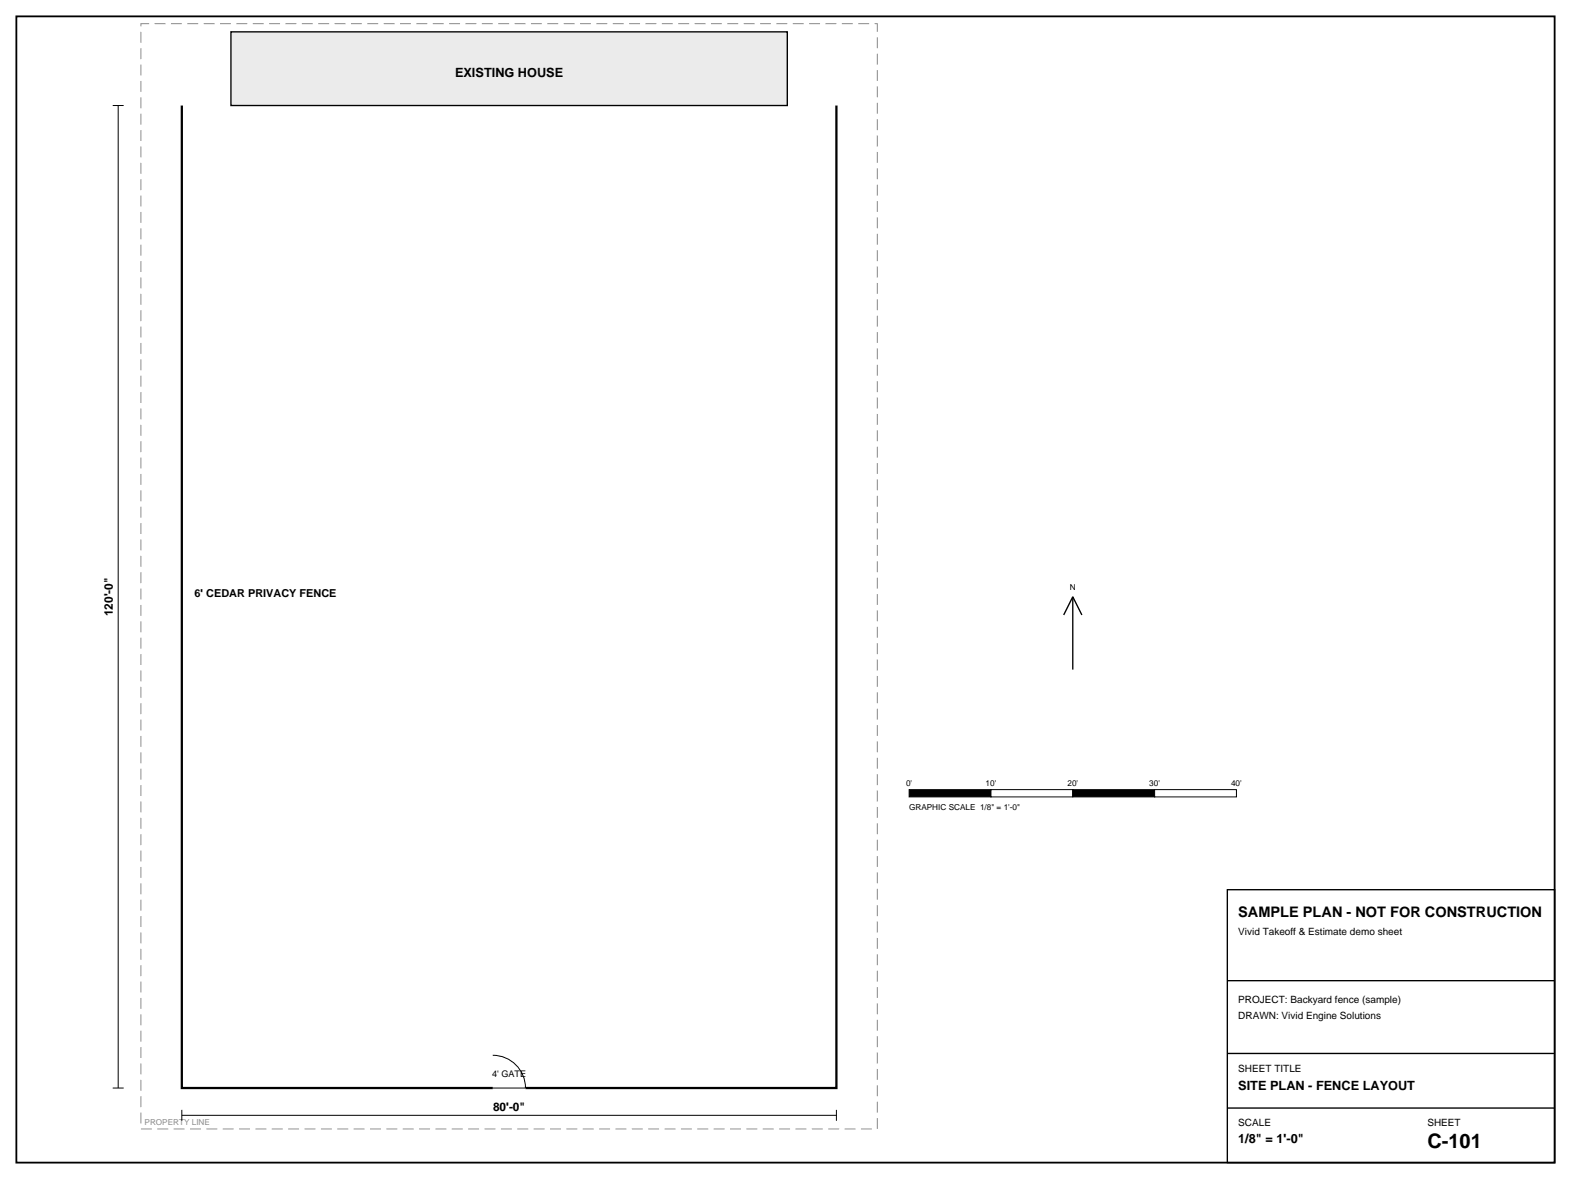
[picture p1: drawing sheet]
<svg xmlns="http://www.w3.org/2000/svg" width="610mm" height="457mm" viewBox="0 0 610 457" stroke-linecap="round" stroke-linejoin="round" font-family="sans-serif">
<path d="M6.3 6.3h596.9v444.5h-596.9z" fill="none" stroke="#000" stroke-width=".71" stroke-linecap="butt"/>
<path d="M89.6 12.3h215.9v28.6h-215.9z" fill-rule="evenodd" fill="#ebebeb" stroke="#000" stroke-width=".53"/>
<path d="M54.7 9.2h285.7v428.6h-285.7z" fill="none" stroke="#8c8c8c" stroke-width=".39" stroke-dasharray="4.2 2.1" stroke-linecap="butt"/>
<path d="M70.6 40.9v381h120.6M324.6 40.9v381h-120.7" fill="none" stroke="#000" stroke-width=".88" stroke-linecap="butt"/>
<path d="M43.7 40.9h4.3M45.9 40.9v381M191.2 409.2a12.7 12.7 0 0 1 12.7 12.7h-12.7M43.7 421.9h4.3M70.6 432.5h254M70.6 430.4v4.2M324.6 430.4v4.2" fill="none" stroke="#000" stroke-width=".39"/>
<path d="M352.8 306.2h31.7v2.8h-31.7z" fill-rule="evenodd" fill="#000" stroke="#000" stroke-width=".39"/>
<path d="M384.5 306.2h31.8v2.8h-31.8z" fill-rule="evenodd" fill="#fff" stroke="#000" stroke-width=".39"/>
<path d="M416.3 306.2h31.7v2.8h-31.7z" fill-rule="evenodd" fill="#000" stroke="#000" stroke-width=".39"/>
<path d="M448 306.2h31.8v2.8h-31.8z" fill-rule="evenodd" fill="#fff" stroke="#000" stroke-width=".39"/>
<path d="M416.3 231.4v28.2M416.3 231.4l-3.6 7.1M416.3 231.4l3.5 7.1M476.2 345h127v105.8h-127zM476.2 380.3h127M476.2 408.5h127M476.2 429.7h127" fill="none" stroke="#000" stroke-width=".53"/>
<text font-size="7.8" x="553.9" y="445.2">C-101</text>
<text font-size="5.6" x="480.5" y="355.6">SAMPLE PLAN - NOT FOR CONSTRUCTION</text>
<g font-size="4.9">
<text x="176.6" y="29.8">EXISTING HOUSE</text>
<text x="480.5" y="422.6">SITE PLAN - FENCE LAYOUT</text>
<text x="480.5" y="443.1">1/8&quot; = 1'-0&quot;</text>
</g>
<g font-size="4.6">
<text x="43.7" y="238.9" transform="rotate(-90 43.7 238.9)">120'-0&quot;</text>
<text x="191.3" y="430.7">80'-0&quot;</text>
</g>
<text font-size="4.2" x="75.5" y="231.4">6' CEDAR PRIVACY FENCE</text>
<g font-size="3.9">
<text x="480.5" y="362.7">Vivid Takeoff &amp; Estimate demo sheet</text>
<text x="480.5" y="389.1">PROJECT: Backyard fence (sample)</text>
<text x="480.5" y="395.1">DRAWN: Vivid Engine Solutions</text>
<text x="480.5" y="415.6">SHEET TITLE</text>
<text x="480.5" y="436.7">SCALE</text>
<text x="553.9" y="436.7">SHEET</text>
</g>
<text font-size="3.5" x="190.9" y="417.7">4' GATE</text>
<g font-size="3.2">
<text x="415.1" y="228.6">N</text>
<text x="351.6" y="304.8">0'</text>
<text x="382.5" y="304.8">10'</text>
<text x="414.2" y="304.8">20'</text>
<text x="446" y="304.8">30'</text>
<text x="477.7" y="304.8">40'</text>
<text x="352.8" y="314">GRAPHIC SCALE 1/8&quot; = 1'-0&quot;</text>
</g>
<text font-size="3.2" fill="#8c8c8c" x="56.1" y="436.4">PROPERTY LINE</text>
</svg>
